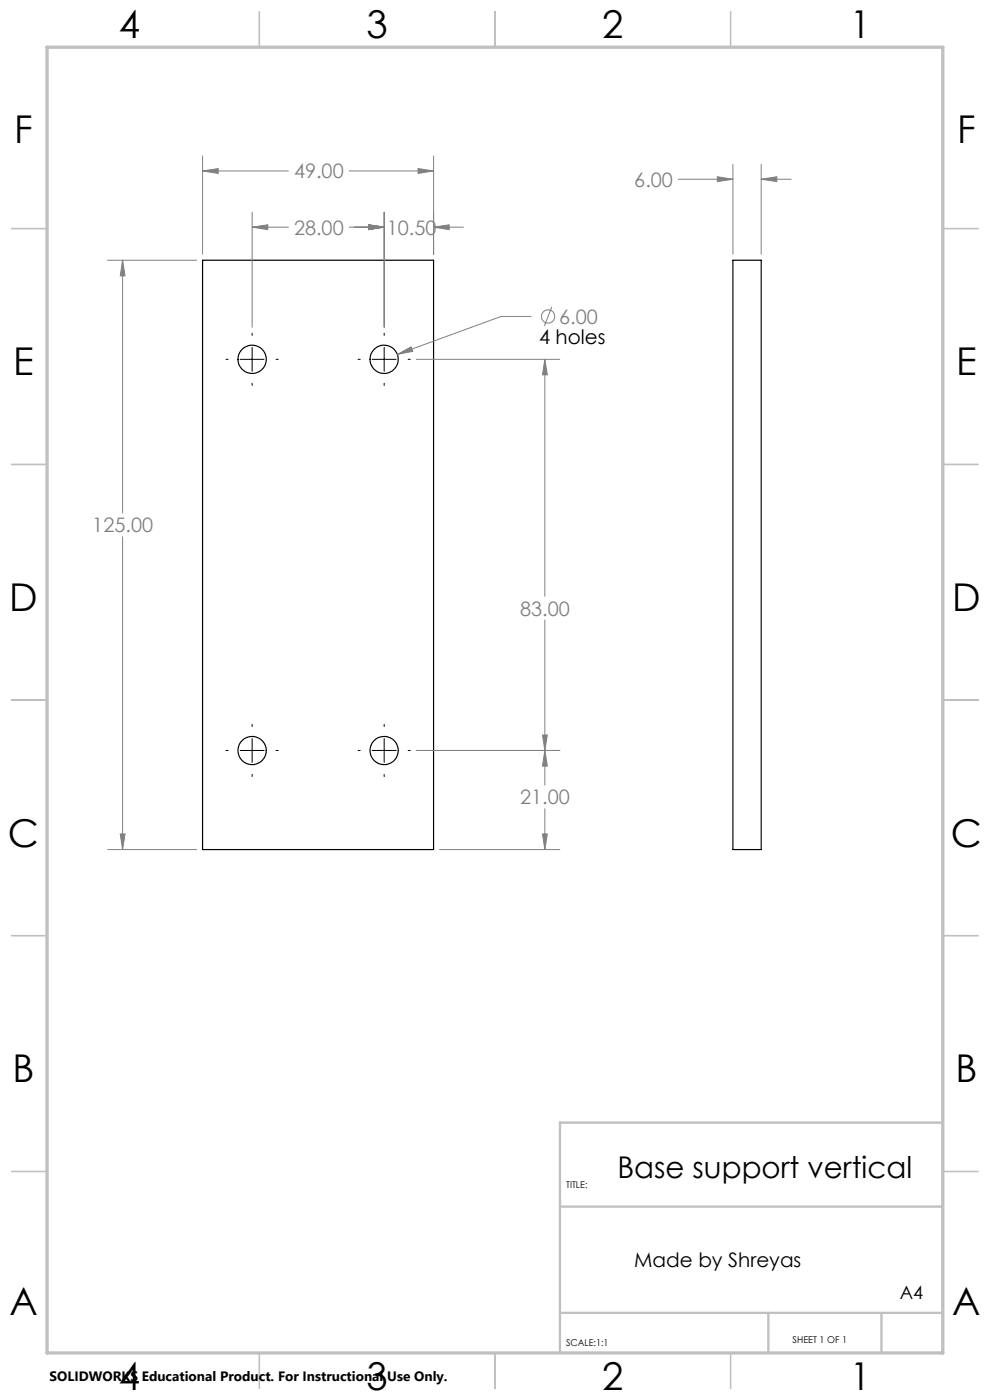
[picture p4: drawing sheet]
<svg xmlns="http://www.w3.org/2000/svg" width="210mm" height="297mm" viewBox="0 0 210 297" stroke-linecap="round" stroke-linejoin="round" font-family="sans-serif">
<g fill="none" stroke="#000" stroke-width=".25">
<path d="M43 55.2h49v125h-49zM155.5 55.2h6v125h-6z"/>
<circle cx="53.5" cy="76.2" r="3"/>
<circle cx="81.5" cy="76.2" r="3"/>
<circle cx="53.5" cy="159.2" r="3"/>
<circle cx="81.5" cy="159.2" r="3"/>
</g>
<g fill="none" stroke="#808080" stroke-width=".21">
<path d="M43 36.3l3.3-.5v1zM43 33.1v20.8M43 36.3h18.2M74.1 36.3h17.9M88.7 35.8l3.3 .5-3.3 .5zM92 33.1v20.8M143.9 38h11.6M152.2 37.5l3.3 .5-3.3 .5zM155.5 34.9v19M161.5 38l3.3-.5v1zM161.5 34.9v19M161.5 38h6.3"/>
<path d="M22.8 55.2h18.9M26 55.2l.5 3.3h-1zM26 55.2v53.6M53.5 48.2l3.3-.5v1zM53.5 45v24.4M53.5 48.2h7.7M74.1 48.2h7.4M78.2 47.7l3.3 .5-3.3 .5zM81.5 45v24.4M92 48.2l3.3-.5v1zM92 48.2h6.3M84.3 75.2l2.9-1.6 .4 .9z"/>
<path d="M88.3 76.2h30.4M112.6 67.1h-6.3l-22 8.1M115.6 76.2l.5 3.3h-1zM115.6 76.2v50.3M117.1 65.1l-1.6 4.1M26 113.9v66.3M115.6 131.5v35M88.3 159.2h30.4M115.1 155.9h1l-.5 3.3zM115.6 159.2l.5 3.3h-1zM25.5 176.9h1l-.5 3.3zM115.1 176.9h1l-.5 3.3z"/>
<path d="M115.6 171.6v8.6M22.8 180.2h18.9M93.2 180.2h25.5"/>
<circle cx="116.3" cy="67.1" r="1.41"/>
</g>
<g fill="none" stroke="#000" stroke-width=".21">
<path d="M47.9 76.2h.5M50.9 76.2h5.1M53.5 70.7v.5M53.5 73.7v5.1M58.6 76.2h.4M76 76.2h.4M79 76.2h5M81.5 70.7v.5M81.5 73.7v5.1M86.6 76.2h.4M53.5 81.3v.5M81.5 81.3v.5"/>
<path d="M47.9 159.2h.5M50.9 159.2h5.1M53.5 153.7v.4M53.5 156.7v5M58.6 159.2h.4M76 159.2h.4M79 159.2h5M81.5 153.7v.4M81.5 156.7v5M86.6 159.2h.4M53.5 164.3v.4M81.5 164.3v.4"/>
</g>
<g fill="none" stroke="#c0c0c0" stroke-width=".35">
<path d="M55 2.5v7.5M105 2.5v7.5M155 2.5v7.5M2.5 48.5h7.5M200 48.5h7.5M2.5 98.5h7.5M200 98.5h7.5M2.5 148.5h7.5M200 148.5h7.5M2.5 198.5h7.5M200 198.5h7.5M2.5 248.5h7.5"/>
<path d="M200 248.5h7.5M55 287v7.5M105 287v7.5M155 287v7.5"/>
</g>
<path d="M200 238.2h-81.2v48.8M118.8 256h81.2M118.8 278.5h81.2M163 278.5v8.5M187 278.5v8.5" fill="none" stroke="#c0c0c0" stroke-width=".5"/>
<path d="M10 10h190v277h-190z" fill="none" stroke="#c0c0c0" stroke-width=".7"/>
<path d="M88.7 35.8l3.3 .5-3.3 .5zM43 36.3l3.3-.5v1zM26 55.2l.5 3.3h-1zM25.5 176.9h1l-.5 3.3zM84.3 75.2l3.3-.7-.4-.9zM53.5 48.2l3.3-.5v1zM78.2 47.7l3.3 .5-3.3 .5zM78.2 47.7l3.3 .5-3.3 .5zM92 48.2l3.3-.5v1zM115.6 76.2l.5 3.3h-1zM115.1 155.9h1l-.5 3.3zM115.6 159.2l.5 3.3h-1zM115.1 176.9h1l-.5 3.3zM152.2 37.5l3.3 .5-3.3 .5zM161.5 38l3.3-.5v1z" fill="#808080"/>
<g font-size="8.1">
<text x="25.2" y="8">4</text>
<text x="77.7" y="8">3</text>
<text x="127.7" y="8">2</text>
<text x="180.2" y="8">1</text>
<text x="3" y="30.4">F</text>
<text x="203" y="30.4">F</text>
<text x="2.8" y="79.6">E</text>
<text x="202.8" y="79.6">E</text>
<text x="2" y="129.6">D</text>
<text x="202" y="129.6">D</text>
<text x="1.7" y="179.6">C</text>
<text x="201.7" y="179.6">C</text>
<text x="2.7" y="229.6">B</text>
<text x="202.7" y="229.6">B</text>
<text x="2" y="278.9">A</text>
<text x="202" y="278.9">A</text>
<text x="25.2" y="295">4</text>
<text x="77.7" y="295">3</text>
<text x="127.7" y="295">2</text>
<text x="180.2" y="295">1</text>
</g>
<text font-size="6.3" x="131" y="250">Base support vertical</text>
<g font-size="4.2" fill="#808080">
<text x="62.4" y="37.9">49.00</text>
<text x="134.5" y="39.6">6.00</text>
<text x="62.4" y="49.8">28.00</text>
<text x="82.1" y="49.8">10.50</text>
<text x="118.6" y="68.7">6.00</text>
<text x="19.6" y="112.9">125.00</text>
<text x="110.3" y="130.6">83.00</text>
<text x="110.3" y="170.7">21.00</text>
</g>
<g font-size="4.2">
<text x="114.4" y="73">4 holes</text>
<text x="134.5" y="268.7">Made by Shreyas</text>
</g>
<text font-size="3.9" x="190.9" y="275.5">A4</text>
<text font-size="2.9" x="10.5" y="292.9">SOLIDWORKS Educational Product. For Instructional Use Only.</text>
<g font-size="2">
<text x="120.1" y="251.9">TITLE:</text>
<text x="120.1" y="285.6">SCALE:1:1</text>
<text x="168.1" y="285">SHEET 1 OF 1</text>
</g>
</svg>
